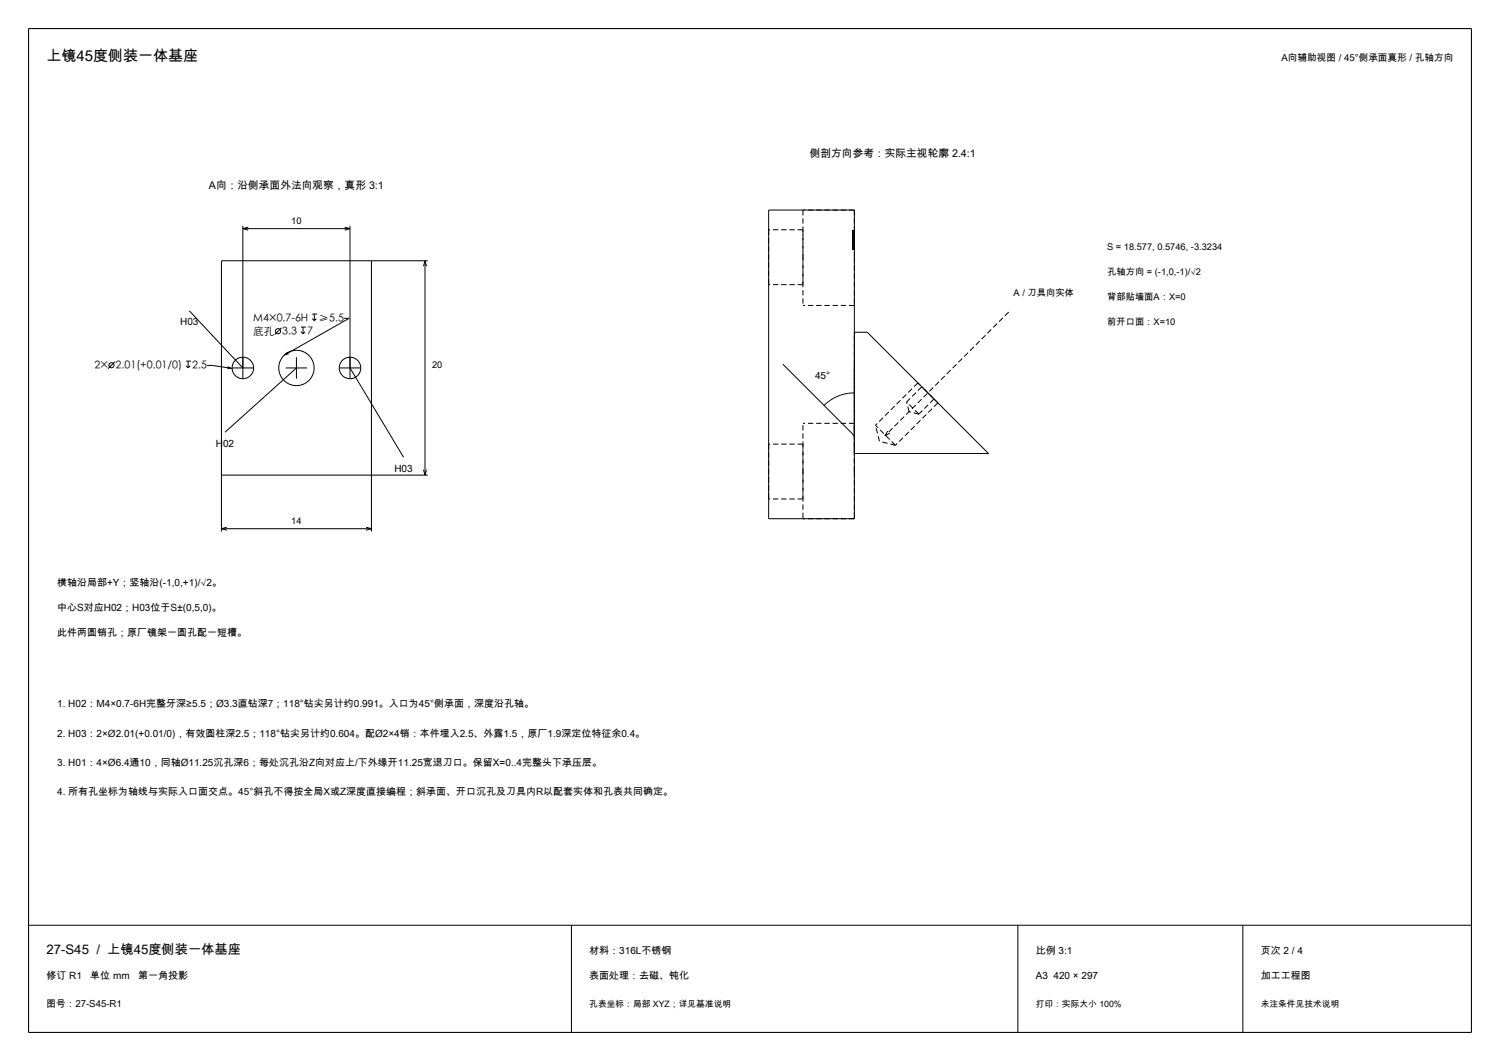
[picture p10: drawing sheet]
<svg xmlns="http://www.w3.org/2000/svg" width="420mm" height="297mm" viewBox="0 0 420 297" stroke-linecap="round" stroke-linejoin="round" font-family="sans-serif">
<path d="M8 8h404v281h-404z" fill="none" stroke="#000" stroke-width=".3"/>
<g fill="none" stroke="#000" stroke-width=".28">
<path d="M215.2 58.8h24v86.4h-24zM68 63.2v42.8M68 64h30M68 64l1.5 .4M69.5 63.6l-1.5 .4M96.5 63.6l1.5 .4M98 63.2v42.8M98 64l-1.5 .4M104 73v75.8M119 73v60M119 73l-.4 1.5M119 73l.4 1.5"/>
<path d="M119.8 73h-57.8v75.8M53 87l15 16M78.8 91.8l-1.9 1.9M84.3 91.6h1.4M84.3 92.9l.6 .5M84.9 91.6v1.8M85.4 92.9l-.5 .5M87.4 87.9h1.4M87.5 89.2l.5 .6M88 87.9v1.9M88.6 89.2l-.6 .6M96.3 89.1h1.4l-18.1 10.3"/>
<path d="M239.2 93h3.6l34 33.9h-37.6M32.2 101.3l-2 1.9M52.1 101.1h1.4M52.1 102.4l.6 .6M52.7 101.1v1.9M53.3 102.4l-.6 .6M58 102.3h1.4l5.6 .8M65 103h6M80 103h6M83 100v6M83 103l-20 18M95 103h6"/>
<path d="M98 103l15 25M219.2 102l20 20M239.2 110a12 12 0 0 0-8.5 3.5M62 133h57.8M118.6 131.5l.4 1.5M119.4 131.5l-.4 1.5M248.5 120.6l-.7 1.4 1.3-.8M62 148h42M62 148l1.5 .4M63.5 147.6l-1.5 .4M102.5 147.6l1.5 .4M104 148l-1.5 .4"/>
<path d="M8 259h404M160 259v30M285 259v30M348 259v30"/>
<circle cx="77.9" cy="92.7" r=".72"/>
<circle cx="31.2" cy="102.2" r=".72"/>
<circle cx="68" cy="103" r="3"/>
<circle cx="83" cy="103" r="5"/>
<circle cx="98" cy="103" r="3"/>
</g>
<g fill="none" stroke="#000" stroke-width=".28" stroke-dasharray="1.5 .8" stroke-linecap="butt">
<path d="M224.8 58.8v13.2M239.2 58.8h-14.4M239.2 58.8v13.2M215.2 64.3v15.4M224.8 64.3v15.4M224.8 64.3h-9.6M224.8 72v13.5M224.8 79.7h-9.6M238.7 69.8v-.6M238.7 69.2v-.1M238.7 69.1v-.1M238.7 69.6v.2"/>
<path d="M238.7 69v-.1M238.7 69.5v.1M238.7 68.9v-.1M238.7 69.4v.1M238.7 68.8v-.1M238.7 69.3v.1M238.7 68.7v-.1M238.7 69.2v.1M238.7 68.6v-.2M238.7 69.1v.1M238.7 68.4v-.2M238.7 68.2v-.3"/>
<path d="M238.7 69v.1M238.7 67.9v-.2M238.7 68.9v.1M238.7 67.7v-.3M238.7 68.8v.1M238.7 68.7v.1M238.7 67.4v-.1M238.7 68.6v.1M238.7 67.3v-.1M238.7 67.2v-.1M238.7 68.5v.1M238.7 67.1v-.1"/>
<path d="M238.7 68.4v.1M238.7 68.3v.1M238.7 67v-.1M238.7 68.2v.1M238.7 66.9v-.1M238.7 68.1v.1M238.7 66.8v-.1M238.7 67.9v.2M238.7 66.7v-.1M238.7 67.7v.2M238.7 67.5v.2M238.7 66.6v-.1"/>
<path d="M238.7 67.4v.1M238.7 66.5v-.1M238.7 67.3v.1M238.7 66.4v-.1M238.7 67.1v.2M238.7 67v.1M238.7 66.3v-.1M238.7 66.9v.1M238.7 66.2v-.1M238.7 66.8v.1M238.7 66.1v-.1M238.7 66.7v.1"/>
<path d="M238.7 66.6v.1M238.7 66v-.1M238.7 66.5v.1M238.7 65.9v-.1M238.7 66.4v.1M238.7 66.3v.1M238.7 65.8v-.1M238.7 66.2v.1M238.7 65.7v-.1M238.7 66.1v.1M238.7 66v.1M238.7 65.6v-.1"/>
<path d="M238.7 65.9v.1M238.7 65.5v-.1M238.7 65.8v.1M238.7 65.4v-.1M238.7 65.7v.1M238.7 65.3v-.1M238.7 65.6v.1M238.7 65.5v.1M238.7 65.2v-.1M238.7 65.4v.1M238.7 65.1v-.1M238.7 65.3v.1"/>
<path d="M238.7 65v-.1M238.7 65.2v.1M238.7 64.9v-.1M238.7 65.1v.1M238.7 64.8v-.1M238.7 64.7v-.1M238.7 64.6v.1M238.7 66.1v-.2M238.7 64.7v.1M238.7 64.8v.1M238.7 64.9v.1M238.7 65v.1"/>
<path d="M238.7 64.7v.6M238.7 65.3v.2M238.7 65.2v-.5M238.7 65.6v.2M238.7 65.5v-.2M238.7 65.9v.2M238.7 66.1v.2M238.7 65.8v-.2M238.7 66.3v.2M238.7 66v-.2M238.7 66.5v.2M238.7 66.2v-.2"/>
<path d="M238.7 66.7v.2M238.7 66.4v-.2M238.7 66.9v.2M238.7 66.6v-.2M238.7 66.8v-.2M238.7 67.3v.2M238.7 67v-.2M238.7 67.2v-.2M238.7 67.5v-.3M238.7 67.7v-.2M238.7 68.1v.2M238.7 68.3v.2"/>
<path d="M238.7 68.1v-.2M238.7 68.5v.2M238.7 68.3v-.2M238.7 68.7v.2M238.7 68.5v-.2M238.7 68.9v.2M238.7 68.7v-.2M238.7 69.1v.2M238.7 69v-.2M238.7 69.4v.2M238.7 69.2v-.2M238.7 69.4v-.2"/>
<path d="M238.7 69.6v-.2M238.7 69.8v-.2M238.7 67.6v.6M238.7 68.5v1.3M238.7 68v.5M238.7 64.6v3.4M238.7 68.2v-.1M238.7 68.2v.2M238.7 68.3v-.1M238.7 68.4v-.1M238.7 68.5v-.1M238.7 68.6v-.1"/>
<path d="M238.7 69.6v.1M238.7 69.7v.1M238.7 69.8v-.1M238.7 69.7v-.1M238.7 69.6v-.1M238.7 69.5v-.1M238.7 69.4v-.1M238.7 69.3v-.1M238.7 68.1v-.1M238.7 68v-.1M238.7 67.9v-.1M238.7 68v.1"/>
<path d="M238.7 67.8v-.1M238.7 67.9v.1M238.7 67.7v-.1M238.7 67.6v-.1M238.7 67.5v-.1M238.7 67.8v.1M238.7 67.7v.1M238.7 67.6v.1M238.7 67.5v.1M238.7 67.2v.1M238.7 67.1v.1M238.7 66.7v-1.4"/>
<path d="M238.7 65.3v-.6M238.7 64.7v2.6M238.7 68v-2.3M239.2 72v13.5M239.2 69.8v-.6M239.2 69.6v.2M239.2 69.5v.1M239.2 69.4v.1M239.2 69.3v.1M239.2 69.2v.1M239.2 69.1v.1M239.2 69v.1"/>
<path d="M239.2 68.9v.1M239.2 68.8v.1M239.2 68.7v.1M239.2 68.6v.1M239.2 68.5v.1M239.2 68.4v.1M239.2 68.3v.1M239.2 68.2v.1M239.2 68.1v.1M239.2 67.9v.2M239.2 67.7v.2M239.2 67.5v.2"/>
<path d="M239.2 67.4v.1M239.2 67.3v.1M239.2 67.1v.2M239.2 67v.1M239.2 66.9v.1M239.2 66.8v.1M239.2 66.7v.1M239.2 66.6v.1M239.2 66.5v.1M239.2 66.4v.1M239.2 66.3v.1M239.2 66.2v.1"/>
<path d="M239.2 66.1v.1M239.2 66v.1M239.2 65.9v.1M239.2 65.8v.1M239.2 65.7v.1M239.2 65.6v.1M239.2 65.5v.1M239.2 65.4v.1M239.2 65.3v.1M239.2 65.2v.1M239.2 65.1v.1M239.2 65.2v-.1"/>
<path d="M239.2 65.3v-.1M239.2 65.4v-.1M239.2 65.5v-.1M239.2 65.6v-.1M239.2 65.7v-.1M239.2 65.8v-.1M239.2 65.9v-.1M239.2 66.1v-.2M239.2 66.2v-.1M239.2 65v.1M239.2 64.9v.1M239.2 64.8v.1"/>
<path d="M239.2 64.7v.1M239.2 64.6v.1M239.2 64.7v-.1M239.2 64.8v-.1M239.2 64.9v-.1M239.2 65v-.1M239.2 65.1v-.1M239.2 66v-.1M239.2 66.1v-.1M239.2 66.3v-.1M239.2 66.4v-.1M239.2 66.5v-.1"/>
<path d="M239.2 66.6v-.1M239.2 66.7v-.1M239.2 66.8v-.1M239.2 66.9v-.1M239.2 67v-.1M239.2 67.1v-.1M239.2 67.2v-.1M239.2 67.3v-.1M239.2 67.4v-.1M239.2 67.7v-.3M239.2 67.9v-.2M239.2 68.2v-.3"/>
<path d="M239.2 68.4v-.2M239.2 68.6v-.2M239.2 68.7v-.1M239.2 68.8v-.1M239.2 68.9v-.1M239.2 69v-.1M239.2 69.1v-.1M239.2 69.2v-.1M239.2 64.7v.6M239.2 65.2v-.5M239.2 65.5v-.2M239.2 65.8v-.2"/>
<path d="M239.2 66v-.2M239.2 66.2v-.2M239.2 66.4v-.2M239.2 66.6v-.2M239.2 66.8v-.2M239.2 67v-.2M239.2 67.2v-.2M239.2 67.5v-.3M239.2 67.7v-.2M239.2 68.1v-.2M239.2 68.3v-.2M239.2 68.5v-.2"/>
<path d="M239.2 68.7v-.2M239.2 69v-.2M239.2 69.2v-.2M239.2 69.4v-.2M239.2 69.6v-.2M239.2 69.8v-.2M239.2 69.4v.2M239.2 69.1v.2M239.2 68.9v.2M239.2 68.7v.2M239.2 68.5v.2M239.2 68.3v.2"/>
<path d="M239.2 68.1v.2M239.2 67.3v.2M239.2 66.9v.2M239.2 66.7v.2M239.2 66.5v.2M239.2 66.3v.2M239.2 66.1v.2M239.2 65.9v.2M239.2 65.6v.2M239.2 65.3v.2M239.2 67.6v.6M239.2 68.5v1.3"/>
<path d="M239.2 68v.5M239.2 64.6v3.4M239.2 68.2v-.1M239.2 68.3v-.1M239.2 68.4v-.1M239.2 68.5v-.1M239.2 68.6v-.1M239.2 68v.1M239.2 67.9v.1M239.2 67.8v.1M239.2 67.7v.1M239.2 67.6v.1"/>
<path d="M239.2 67.5v.1M239.2 67.2v.1M239.2 67.1v.1M239.2 67.5v-.1M239.2 67.6v-.1M239.2 67.7v-.1M239.2 67.8v-.1M239.2 67.9v-.1M239.2 68v-.1M239.2 68.1v-.1M239.2 69.3v-.1M239.2 69.4v-.1"/>
<path d="M239.2 69.5v-.1M239.2 69.6v-.1M239.2 69.7v-.1M239.2 69.8v-.1M239.2 69.7v.1M239.2 69.6v.1M239.2 68.2v.2M239.2 64.7v2.6M239.2 65.3v-.6M239.2 66.7v-1.4M239.2 69.2h-.5M239.2 69.8h-.5"/>
<path d="M239.2 69.1h-.5M239.2 69h-.5M239.2 69.6h-.5M239.2 68.9h-.5M239.2 69.5h-.5M239.2 68.8h-.5M239.2 69.4h-.5M239.2 68.7h-.5M239.2 69.3h-.5M239.2 68.6h-.5M239.2 68.4h-.5M239.2 67.9h-.5"/>
<path d="M239.2 67.7h-.5M239.2 67.4h-.5M239.2 67.3h-.5M239.2 67.2h-.5M239.2 67.1h-.5M239.2 68.5h-.5M239.2 67h-.5M239.2 68.3h-.5M239.2 66.9h-.5M239.2 68.2h-.5M239.2 66.8h-.5M239.2 68.1h-.5"/>
<path d="M239.2 66.7h-.5M239.2 66.6h-.5M239.2 67.5h-.5M239.2 66.5h-.5M239.2 66.4h-.5M239.2 66.3h-.5M239.2 66.2h-.5M239.2 66.1h-.5M239.2 66h-.5M239.2 65.9h-.5M239.2 65.8h-.5M239.2 65.7h-.5"/>
<path d="M239.2 65.6h-.5M239.2 65.5h-.5M239.2 65.4h-.5M239.2 65.3h-.5M239.2 65.2h-.5M239.2 65.1h-.5M239.2 65h-.5M239.2 64.9h-.5M239.2 64.8h-.5M239.2 64.7h-.5M239.2 64.6h-.5M239.2 67.6h-.5"/>
<path d="M239.2 68h-.5M239.2 69.7h-.5M239.2 67.8h-.5M239.2 68v-2.3M239.2 85.5h-14.4M282.4 87.3l-34.6 34.7M239.2 118.5h-14.4M254.5 115.2l-.6-2.7M257 107.2l-11.9 11.9M257.3 115.9l-3.4-3.4M257.3 115.9l-2.8-.7M258.1 108.3l-4.2 4.2"/>
<path d="M261.5 111.7l-3.4-3.4M261.5 111.7l-4.2 4.2M262.6 112.8l-5.6-5.6M262.6 112.8l-11.9 11.9M215.2 124.3v15.4M224.8 124.3v15.4M224.8 124.3h-9.6M224.8 132v13.2M224.8 132v-13.5M224.8 139.7h-9.6M239.2 132v13.2M239.2 132v-13.5"/>
<path d="M239.2 132v-5.1M239.2 126.9v-33.9M239.2 125.5v-32.5M239.2 125.5v-7M239.2 126.9v-1.4M246.2 123.5l-1.1-4.4M250.7 124.7l-5.6-5.6M250.7 124.7l-4.5-1.2M276.8 126.9h-37.6M239.2 145.2h-14.4"/>
</g>
<path d="M80.4 98.5l.5 .7-1.3 .2zM63.8 102.5l1.2 .6-1.3 .2z" fill="#000"/>
<text font-size="4.2" x="13" y="17">上镜45度侧装一体基座</text>
<text font-size="3.7" x="13" y="267">27-S45 / 上镜45度侧装一体基座</text>
<g font-size="3">
<text x="226.7" y="44">侧剖方向参考：实际主视轮廓 2.4:1</text>
<text x="58.5" y="53">A向：沿侧承面外法向观察，真形 3:1</text>
<text x="70.9" y="90">M4×0.7-6H</text>
<text x="70.9" y="93.7">底孔 3.3</text>
<text x="86" y="93.7">7</text>
<text x="89.2" y="90">≥5.5</text>
<text x="26.5" y="103.2">2×</text>
<text x="32.4" y="103.2">2.01(+0.01/0)</text>
<text x="53.8" y="103.2">2.5</text>
</g>
<g font-size="2.8">
<text x="50.4" y="91">H03</text>
<text x="228.2" y="106">45°</text>
<text x="60.4" y="125">H02</text>
<text x="110.4" y="132">H03</text>
<text x="16" y="164">横轴沿局部+Y；竖轴沿(-1,0,+1)/√2。</text>
<text x="16" y="171">中心S对应H02；H03位于S±(0,5,0)。</text>
<text x="16" y="178">此件两圆销孔；原厂镜架一圆孔配一短槽。</text>
<text x="16" y="198">1. H02：M4×0.7-6H完整牙深≥5.5；Ø3.3直钻深7；118°钻尖另计约0.991。入口为45°侧承面，深度沿孔轴。</text>
<text x="16" y="206.2">2. H03：2×Ø2.01(+0.01/0)，有效圆柱深2.5；118°钻尖另计约0.604。配Ø2×4销：本件埋入2.5、外露1.5，原厂1.9深定位特征余0.4。</text>
<text x="16" y="214.4">3. H01：4×Ø6.4通10，同轴Ø11.25沉孔深6；每处沉孔沿Z向对应上/下外缘开11.25宽退刀口。保留X=0..4完整头下承压层。</text>
<text x="16" y="222.6">4. 所有孔坐标为轴线与实际入口面交点。45°斜孔不得按全局X或Z深度直接编程；斜承面、开口沉孔及刀具内R以配套实体和孔表共同确定。</text>
<text x="165" y="267">材料：316L不锈钢</text>
<text x="290" y="267">比例 3:1</text>
<text x="353" y="267">页次 2 / 4</text>
<text x="13" y="274">修订 R1</text>
<text x="25.3" y="274">单位 mm</text>
<text x="38.6" y="274">第一角投影</text>
<text x="165" y="274">表面处理：去磁、钝化</text>
<text x="290" y="274">A3 420 × 297</text>
<text x="353" y="274">加工工程图</text>
</g>
<g font-size="2.7">
<text x="358.8" y="17">A向辅助视图 / 45°侧承面真形 / 孔轴方向</text>
<text x="13" y="282">图号：27-S45-R1</text>
</g>
<g font-size="2.6">
<text x="81.6" y="62.6">10</text>
<text x="310" y="70">S = 18.577, 0.5746, -3.3234</text>
<text x="310" y="77">孔轴方向 = (-1,0,-1)/√2</text>
<text x="283.8" y="83">A / 刀具向实体</text>
<text x="310" y="84">背部贴墙面A：X=0</text>
<text x="310" y="91">前开口面：X=10</text>
<text x="121" y="103">20</text>
<text x="81.6" y="146.6">14</text>
</g>
<g font-size="2.5">
<text x="165" y="282">孔表坐标：局部 XYZ；详见基准说明</text>
<text x="290" y="282">打印：实际大小 100%</text>
<text x="353" y="282">未注条件见技术说明</text>
</g>
</svg>
